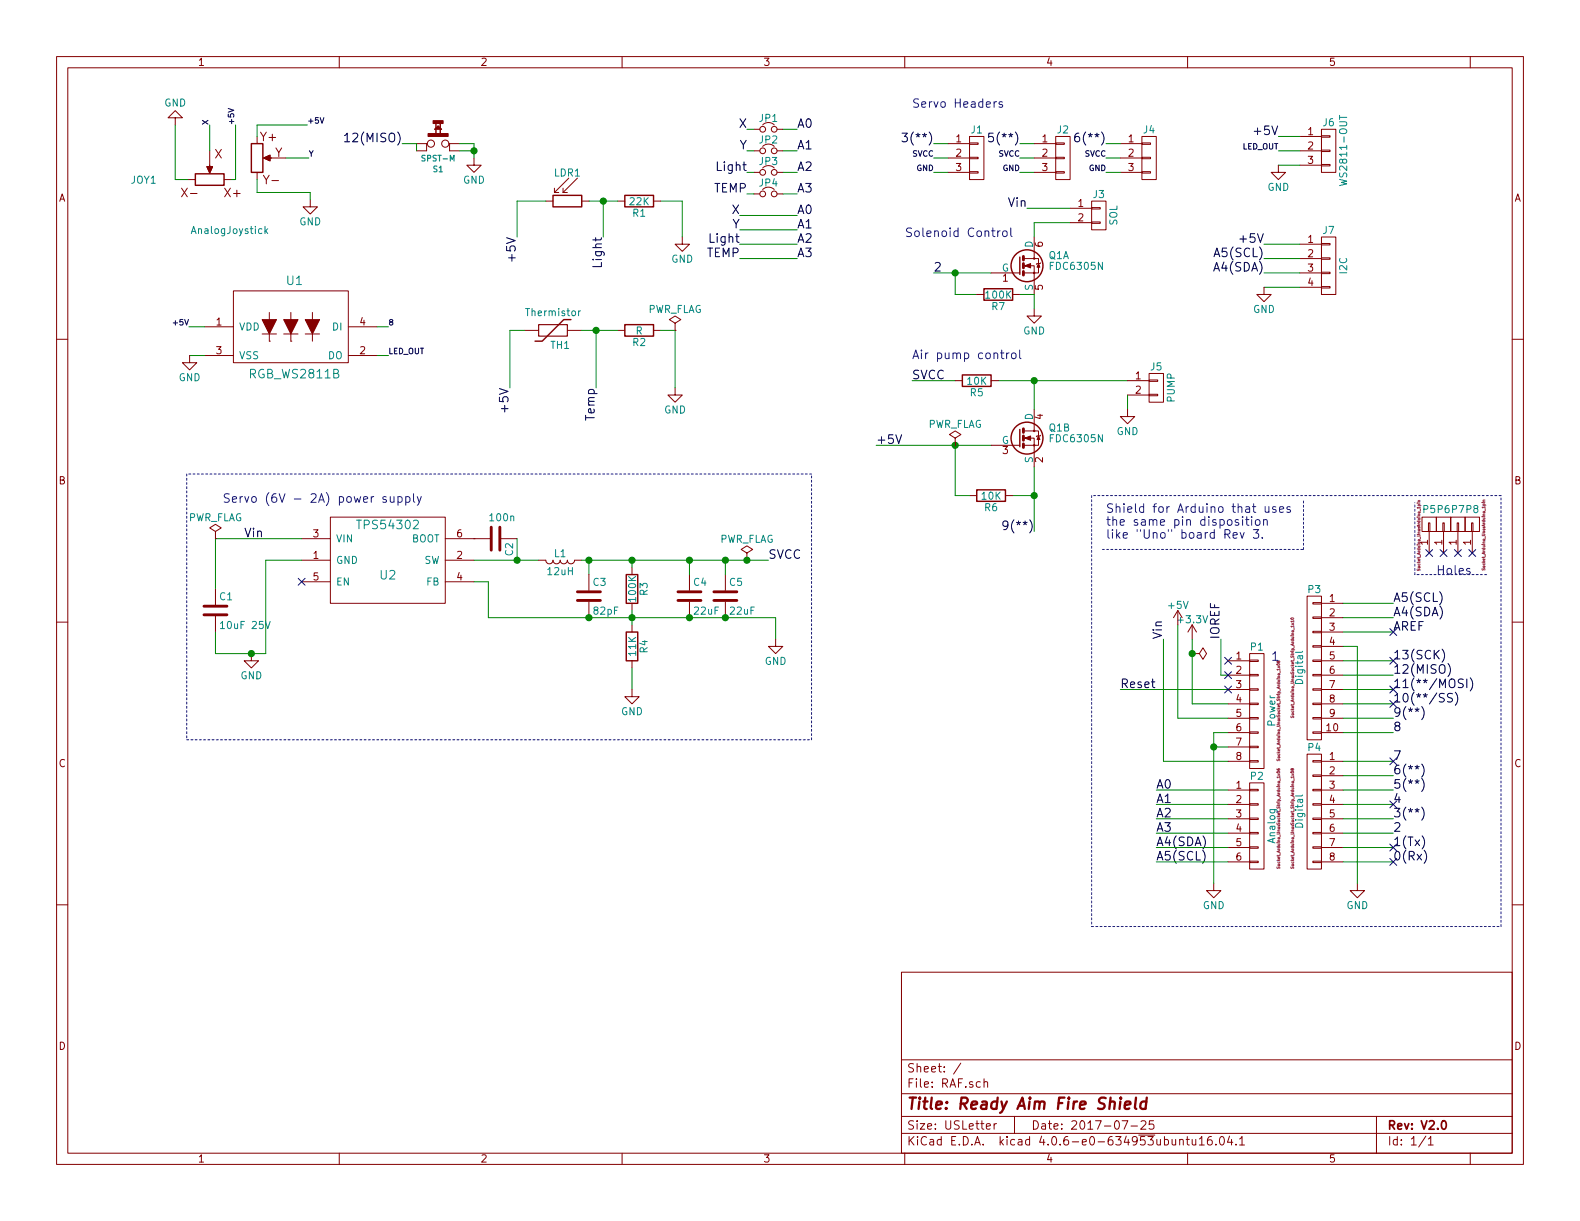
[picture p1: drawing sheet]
EESchema Schematic File Version 2
LIBS:RAF
LIBS:power
LIBS:device
LIBS:transistors
LIBS:conn
LIBS:linear
LIBS:regul
LIBS:74xx
LIBS:cmos4000
LIBS:adc-dac
LIBS:memory
LIBS:xilinx
LIBS:microcontrollers
LIBS:dsp
LIBS:microchip
LIBS:analog_switches
LIBS:motorola
LIBS:texas
LIBS:intel
LIBS:audio
LIBS:interface
LIBS:digital-audio
LIBS:philips
LIBS:display
LIBS:cypress
LIBS:siliconi
LIBS:opto
LIBS:atmel
LIBS:contrib
LIBS:valves
LIBS:ultim_bus
LIBS:RAF-cache
EELAYER 25 0
EELAYER END
$Descr USLetter 11000 8500
encoding utf-8
Sheet 1 1
Title "Ready Aim Fire Shield"
Date "2017-07-25"
Rev "V2.0"
Comp ""
Comment1 ""
Comment2 ""
Comment3 ""
Comment4 ""
$EndDescr
Text Label 8100 4450 1    60   ~ 0
Vin
Text Label 8500 4450 1    60   ~ 0
IOREF
Text Label 8050 5500 0    60   ~ 0
A0
Text Label 8050 5600 0    60   ~ 0
A1
Text Label 8050 5700 0    60   ~ 0
A2
Text Label 8050 5800 0    60   ~ 0
A3
Text Label 8050 5900 0    60   ~ 0
A4(SDA)
Text Label 8050 6000 0    60   ~ 0
A5(SCL)
Text Label 9700 6000 0    60   ~ 0
0(Rx)
Text Label 9700 5800 0    60   ~ 0
2
Text Label 9700 5900 0    60   ~ 0
1(Tx)
Text Label 9700 5700 0    60   ~ 0
3(**)
Text Label 9700 5600 0    60   ~ 0
4
Text Label 9700 5500 0    60   ~ 0
5(**)
Text Label 9700 5400 0    60   ~ 0
6(**)
Text Label 9700 5300 0    60   ~ 0
7
Text Label 9700 5100 0    60   ~ 0
8
Text Label 9700 5000 0    60   ~ 0
9(**)
Text Label 9700 4900 0    60   ~ 0
10(**/SS)
Text Label 9700 4800 0    60   ~ 0
11(**/MOSI)
Text Label 9700 4700 0    60   ~ 0
12(MISO)
Text Label 9700 4600 0    60   ~ 0
13(SCK)
Text Label 9700 4400 0    60   ~ 0
AREF
NoConn ~ 8550 4600
Text Label 9700 4300 0    60   ~ 0
A4(SDA)
Text Label 9700 4200 0    60   ~ 0
A5(SCL)
Text Notes 10000 4000 0    60   ~ 0
Holes
Text Notes 7700 3750 0    60   ~ 0
Shield for Arduino that uses\nthe same pin disposition\nlike "Uno" board Rev 3.
$Comp
L CONN_01X08 P1
U 1 1
P 8750 4950
F 0 "P1" H 8750 5400 50  0000 C CNN
F 1 "Power" V 8850 4950 50  0000 C CNN
F 2 "Socket_Arduino_Uno:Socket_Strip_Arduino_1x08" V 8900 4950 20  0000 C CNN
F 3 "" H 8750 4950 50  0000 C CNN
	1    8750 4950
	1    0    0    -1  
$EndComp
Text Label 7800 4800 0    60   ~ 0
Reset
$Comp
L +3.3V #PWR01
U 1 1
P 8300 4450
F 0 "#PWR01" H 8300 4300 50  0001 C CNN
F 1 "+3.3V" H 8300 4590 50  0000 C CNN
F 2 "" H 8300 4450 50  0000 C CNN
F 3 "" H 8300 4450 50  0000 C CNN
	1    8300 4450
	1    0    0    -1  
$EndComp
$Comp
L +5V #PWR02
U 1 1
P 8200 4350
F 0 "#PWR02" H 8200 4200 50  0001 C CNN
F 1 "+5V" H 8200 4490 50  0000 C CNN
F 2 "" H 8200 4350 50  0000 C CNN
F 3 "" H 8200 4350 50  0000 C CNN
	1    8200 4350
	1    0    0    -1  
$EndComp
$Comp
L GND #PWR03
U 1 1
P 8450 6150
F 0 "#PWR03" H 8450 5900 50  0001 C CNN
F 1 "GND" H 8450 6000 50  0000 C CNN
F 2 "" H 8450 6150 50  0000 C CNN
F 3 "" H 8450 6150 50  0000 C CNN
	1    8450 6150
	1    0    0    -1  
$EndComp
$Comp
L GND #PWR04
U 1 1
P 9450 6150
F 0 "#PWR04" H 9450 5900 50  0001 C CNN
F 1 "GND" H 9450 6000 50  0000 C CNN
F 2 "" H 9450 6150 50  0000 C CNN
F 3 "" H 9450 6150 50  0000 C CNN
	1    9450 6150
	1    0    0    -1  
$EndComp
$Comp
L CONN_01X06 P2
U 1 1
P 8750 5750
F 0 "P2" H 8750 6100 50  0000 C CNN
F 1 "Analog" V 8850 5750 50  0000 C CNN
F 2 "Socket_Arduino_Uno:Socket_Strip_Arduino_1x06" V 8900 5800 20  0000 C CNN
F 3 "" H 8750 5750 50  0000 C CNN
	1    8750 5750
	1    0    0    -1  
$EndComp
$Comp
L CONN_01X01 P5
U 1 1
P 9950 3650
F 0 "P5" V 10050 3650 50  0000 C CNN
F 1 "CONN_01X01" V 10050 3650 50  0001 C CNN
F 2 "Socket_Arduino_Uno:Arduino_1pin" H 9871 3724 20  0000 C CNN
F 3 "" H 9950 3650 50  0000 C CNN
	1    9950 3650
	0    -1   -1   0   
$EndComp
$Comp
L CONN_01X01 P6
U 1 1
P 10050 3650
F 0 "P6" V 10150 3650 50  0000 C CNN
F 1 "CONN_01X01" V 10150 3650 50  0001 C CNN
F 2 "Socket_Arduino_Uno:Arduino_1pin" H 10050 3650 20  0001 C CNN
F 3 "" H 10050 3650 50  0000 C CNN
	1    10050 3650
	0    -1   -1   0   
$EndComp
$Comp
L CONN_01X01 P7
U 1 1
P 10150 3650
F 0 "P7" V 10250 3650 50  0000 C CNN
F 1 "CONN_01X01" V 10250 3650 50  0001 C CNN
F 2 "Socket_Arduino_Uno:Arduino_1pin" V 10150 3650 20  0001 C CNN
F 3 "" H 10150 3650 50  0000 C CNN
	1    10150 3650
	0    -1   -1   0   
$EndComp
$Comp
L CONN_01X01 P8
U 1 1
P 10250 3650
F 0 "P8" V 10350 3650 50  0000 C CNN
F 1 "CONN_01X01" V 10350 3650 50  0001 C CNN
F 2 "Socket_Arduino_Uno:Arduino_1pin" H 10174 3572 20  0000 C CNN
F 3 "" H 10250 3650 50  0000 C CNN
	1    10250 3650
	0    -1   -1   0   
$EndComp
NoConn ~ 9950 3850
NoConn ~ 10050 3850
NoConn ~ 10150 3850
NoConn ~ 10250 3850
$Comp
L CONN_01X08 P4
U 1 1
P 9150 5650
F 0 "P4" H 9150 6100 50  0000 C CNN
F 1 "Digital" V 9250 5650 50  0000 C CNN
F 2 "Socket_Arduino_Uno:Socket_Strip_Arduino_1x08" V 9300 5600 20  0000 C CNN
F 3 "" H 9150 5650 50  0000 C CNN
	1    9150 5650
	-1   0    0    -1  
$EndComp
$Comp
L CONN_01X10 P3
U 1 1
P 9150 4650
F 0 "P3" H 9150 5200 50  0000 C CNN
F 1 "Digital" V 9250 4650 50  0000 C CNN
F 2 "Socket_Arduino_Uno:Socket_Strip_Arduino_1x10" V 9300 4650 20  0000 C CNN
F 3 "" H 9150 4650 50  0000 C CNN
	1    9150 4650
	-1   0    0    -1  
$EndComp
Text Notes 8850 4600 0    60   ~ 0
1
$Comp
L AnalogJoystick JOY1
U 1 1
P 1600 1250
F 0 "JOY1" H 1000 1250 50  0000 C CNN
F 1 "AnalogJoystick" H 1600 900 50  0000 C CNN
F 2 "" V 1815 1400 50  0001 C CNN
F 3 "" V 1815 1400 50  0001 C CNN
	1    1600 1250
	1    0    0    -1  
$EndComp
Text Label 1640 870  1    39   ~ 0
+5V
Text Label 2140 870  0    39   ~ 0
+5V
$Comp
L GND #PWR05
U 1 1
P 1220 870
F 0 "#PWR05" H 1220 620 50  0001 C CNN
F 1 "GND" H 1220 720 50  0000 C CNN
F 2 "" H 1220 870 50  0001 C CNN
F 3 "" H 1220 870 50  0001 C CNN
	1    1220 870 
	-1   0    0    1   
$EndComp
$Comp
L GND #PWR06
U 1 1
P 2160 1390
F 0 "#PWR06" H 2160 1140 50  0001 C CNN
F 1 "GND" H 2160 1240 50  0000 C CNN
F 2 "" H 2160 1390 50  0001 C CNN
F 3 "" H 2160 1390 50  0001 C CNN
	1    2160 1390
	1    0    0    -1  
$EndComp
Text Label 1460 870  1    39   ~ 0
X
Text Label 2150 1100 0    39   ~ 0
Y
$Comp
L LDR03 LDR1
U 1 1
P 3950 1400
F 0 "LDR1" V 3750 1400 50  0000 C CNN
F 1 "LDR03" V 4025 1400 50  0001 C TNN
F 2 "Opto-Devices:Resistor_LDR_10x8.5_RM7.6" V 4125 1400 50  0001 C CNN
F 3 "" H 3950 1350 50  0000 C CNN
	1    3950 1400
	0    1    1    0   
$EndComp
$Comp
L R R1
U 1 1
P 4450 1400
F 0 "R1" V 4530 1400 50  0000 C CNN
F 1 "22K" V 4450 1400 50  0000 C CNN
F 2 "" V 4380 1400 50  0001 C CNN
F 3 "" H 4450 1400 50  0001 C CNN
	1    4450 1400
	0    1    1    0   
$EndComp
Text Label 4200 1650 3    60   ~ 0
Light
$Comp
L GND #PWR07
U 1 1
P 4750 1650
F 0 "#PWR07" H 4750 1400 50  0001 C CNN
F 1 "GND" H 4750 1500 50  0000 C CNN
F 2 "" H 4750 1650 50  0001 C CNN
F 3 "" H 4750 1650 50  0001 C CNN
	1    4750 1650
	1    0    0    -1  
$EndComp
Text Label 3600 1650 3    60   ~ 0
+5V
$Comp
L Thermistor TH1
U 1 1
P 3850 2300
F 0 "TH1" V 3950 2350 50  0000 C CNN
F 1 "Thermistor" V 3750 2300 50  0000 C BNN
F 2 "" H 3850 2300 50  0001 C CNN
F 3 "" H 3850 2300 50  0001 C CNN
	1    3850 2300
	0    1    1    0   
$EndComp
$Comp
L R R2
U 1 1
P 4450 2300
F 0 "R2" V 4530 2300 50  0000 C CNN
F 1 "R" V 4450 2300 50  0000 C CNN
F 2 "" V 4380 2300 50  0001 C CNN
F 3 "" H 4450 2300 50  0001 C CNN
	1    4450 2300
	0    1    1    0   
$EndComp
Text Label 4150 2700 3    60   ~ 0
Temp
$Comp
L GND #PWR08
U 1 1
P 4700 2700
F 0 "#PWR08" H 4700 2450 50  0001 C CNN
F 1 "GND" H 4700 2550 50  0000 C CNN
F 2 "" H 4700 2700 50  0001 C CNN
F 3 "" H 4700 2700 50  0001 C CNN
	1    4700 2700
	1    0    0    -1  
$EndComp
Text Label 3550 2700 3    60   ~ 0
+5V
$Comp
L Jumper_NC_Small JP1
U 1 1
P 5350 900
F 0 "JP1" H 5350 980 50  0000 C CNN
F 1 "Jumper_NC_Small" H 5360 840 50  0001 C CNN
F 2 "" H 5350 900 50  0001 C CNN
F 3 "" H 5350 900 50  0001 C CNN
	1    5350 900 
	1    0    0    -1  
$EndComp
$Comp
L Jumper_NC_Small JP2
U 1 1
P 5350 1050
F 0 "JP2" H 5350 1130 50  0000 C CNN
F 1 "Jumper_NC_Small" H 5360 990 50  0001 C CNN
F 2 "" H 5350 1050 50  0001 C CNN
F 3 "" H 5350 1050 50  0001 C CNN
	1    5350 1050
	1    0    0    -1  
$EndComp
$Comp
L Jumper_NC_Small JP3
U 1 1
P 5350 1200
F 0 "JP3" H 5350 1280 50  0000 C CNN
F 1 "Jumper_NC_Small" H 5360 1140 50  0001 C CNN
F 2 "" H 5350 1200 50  0001 C CNN
F 3 "" H 5350 1200 50  0001 C CNN
	1    5350 1200
	1    0    0    -1  
$EndComp
$Comp
L Jumper_NC_Small JP4
U 1 1
P 5350 1350
F 0 "JP4" H 5350 1430 50  0000 C CNN
F 1 "Jumper_NC_Small" H 5360 1290 50  0001 C CNN
F 2 "" H 5350 1350 50  0001 C CNN
F 3 "" H 5350 1350 50  0001 C CNN
	1    5350 1350
	1    0    0    -1  
$EndComp
Text Label 5550 900  0    60   ~ 0
A0
Text Label 5550 1050 0    60   ~ 0
A1
Text Label 5550 1200 0    60   ~ 0
A2
Text Label 5550 1350 0    60   ~ 0
A3
Text Label 5200 900  2    60   ~ 0
X
Text Label 5200 1050 2    60   ~ 0
Y
Text Label 5200 1200 2    60   ~ 0
Light
Text Label 5200 1350 2    60   ~ 0
TEMP
$Comp
L CONN_01X03 J2
U 1 1
P 7400 1100
F 0 "J2" H 7400 1300 50  0000 C CNN
F 1 "CONN_01X03" V 7500 1100 50  0001 C CNN
F 2 "" H 7400 1100 50  0001 C CNN
F 3 "" H 7400 1100 50  0001 C CNN
	1    7400 1100
	1    0    0    -1  
$EndComp
Text Label 7100 1100 2    39   ~ 0
SVCC
Text Label 7100 1200 2    39   ~ 0
GND
$Comp
L CONN_01X03 J1
U 1 1
P 6800 1100
F 0 "J1" H 6800 1300 50  0000 C CNN
F 1 "CONN_01X03" V 6900 1100 50  0001 C CNN
F 2 "" H 6800 1100 50  0001 C CNN
F 3 "" H 6800 1100 50  0001 C CNN
	1    6800 1100
	1    0    0    -1  
$EndComp
Text Label 6500 1100 2    39   ~ 0
SVCC
Text Label 6500 1200 2    39   ~ 0
GND
$Comp
L CONN_01X03 J4
U 1 1
P 8000 1100
F 0 "J4" H 8000 1300 50  0000 C CNN
F 1 "CONN_01X03" V 8100 1100 50  0001 C CNN
F 2 "" H 8000 1100 50  0001 C CNN
F 3 "" H 8000 1100 50  0001 C CNN
	1    8000 1100
	1    0    0    -1  
$EndComp
Text Label 7700 1100 2    39   ~ 0
SVCC
Text Label 7700 1200 2    39   ~ 0
GND
Text Label 6500 1000 2    60   ~ 0
3(**)
Text Label 7100 1000 2    60   ~ 0
5(**)
Text Label 7700 1000 2    60   ~ 0
6(**)
Text Notes 6350 750  0    59   ~ 0
Servo Headers
Wire Notes Line
	7675 3825 9075 3825
Wire Notes Line
	9075 3825 9075 3475
Wire Wire Line
	8500 4450 8500 4700
Wire Wire Line
	8500 4700 8550 4700
Wire Wire Line
	8550 4900 8300 4900
Wire Wire Line
	8550 5000 8200 5000
Wire Wire Line
	8550 5300 8100 5300
Wire Wire Line
	8550 5100 8450 5100
Wire Wire Line
	8550 5200 8450 5200
Connection ~ 8450 5200
Wire Wire Line
	8100 5300 8100 4450
Wire Wire Line
	8200 5000 8200 4350
Wire Wire Line
	8300 4900 8300 4450
Wire Wire Line
	8550 5500 8050 5500
Wire Wire Line
	8550 5600 8050 5600
Wire Wire Line
	8550 5700 8050 5700
Wire Wire Line
	8550 5800 8050 5800
Wire Wire Line
	8550 5900 8050 5900
Wire Wire Line
	8550 6000 8050 6000
Wire Wire Line
	9350 5100 9700 5100
Wire Wire Line
	9350 5000 9700 5000
Wire Wire Line
	9350 4900 9700 4900
Wire Wire Line
	9350 4800 9700 4800
Wire Wire Line
	9350 4700 9700 4700
Wire Wire Line
	9350 4600 9700 4600
Wire Wire Line
	9350 4400 9700 4400
Wire Wire Line
	9350 4300 9700 4300
Wire Wire Line
	9350 4200 9700 4200
Wire Wire Line
	9350 6000 9700 6000
Wire Wire Line
	9350 5900 9700 5900
Wire Wire Line
	9350 5800 9700 5800
Wire Wire Line
	9350 5700 9700 5700
Wire Wire Line
	9350 5600 9700 5600
Wire Wire Line
	9350 5500 9700 5500
Wire Wire Line
	9350 5400 9700 5400
Wire Wire Line
	9350 5300 9700 5300
Wire Wire Line
	9350 4500 9450 4500
Wire Wire Line
	9450 4500 9450 6150
Wire Wire Line
	8450 5100 8450 6150
Wire Wire Line
	8550 4800 7800 4800
Wire Notes Line
	10350 4000 9850 4000
Wire Notes Line
	9850 4000 9850 3500
Wire Wire Line
	1460 1050 1460 870 
Wire Wire Line
	1310 1250 1220 1250
Wire Wire Line
	1220 1250 1220 870 
Wire Wire Line
	1610 1250 1640 1250
Wire Wire Line
	1640 1250 1640 870 
Wire Wire Line
	1790 950  1790 870 
Wire Wire Line
	1790 870  2140 870 
Wire Wire Line
	1990 1100 2150 1100
Wire Wire Line
	1790 1250 1790 1340
Wire Wire Line
	4100 1400 4300 1400
Wire Wire Line
	4200 1400 4200 1650
Connection ~ 4200 1400
Wire Wire Line
	4600 1400 4750 1400
Wire Wire Line
	4750 1400 4750 1650
Wire Wire Line
	3800 1400 3600 1400
Wire Wire Line
	3600 1400 3600 1650
Wire Wire Line
	4050 2300 4300 2300
Wire Wire Line
	4150 2300 4150 2700
Connection ~ 4150 2300
Wire Wire Line
	4600 2300 4700 2300
Wire Wire Line
	4700 2300 4700 2700
Wire Wire Line
	3650 2300 3550 2300
Wire Wire Line
	3550 2300 3550 2700
Wire Wire Line
	5250 900  5200 900 
Wire Wire Line
	5450 900  5550 900 
Wire Wire Line
	5250 1050 5200 1050
Wire Wire Line
	5450 1050 5550 1050
Wire Wire Line
	5250 1200 5200 1200
Wire Wire Line
	5450 1200 5550 1200
Wire Wire Line
	5250 1350 5200 1350
Wire Wire Line
	5450 1350 5550 1350
Wire Wire Line
	7200 1000 7100 1000
Wire Wire Line
	7200 1100 7100 1100
Wire Wire Line
	7200 1200 7100 1200
Wire Wire Line
	6600 1000 6500 1000
Wire Wire Line
	6600 1100 6500 1100
Wire Wire Line
	6600 1200 6500 1200
Wire Wire Line
	7800 1000 7700 1000
Wire Wire Line
	7800 1100 7700 1100
Wire Wire Line
	7800 1200 7700 1200
$Comp
L RGB_WS2811B U1
U 1 1
P 2050 2200
F 0 "U1" V 1800 2200 60  0000 C CNN
F 1 "RGB_WS2811B" V 2450 2200 60  0000 C CNN
F 2 "" H 2050 2200 60  0000 C CNN
F 3 "" H 2050 2200 60  0000 C CNN
	1    2050 2200
	0    1    1    0   
$EndComp
Wire Wire Line
	1425 2275 1315 2275
Wire Wire Line
	1425 2475 1320 2475
Wire Wire Line
	2625 2275 2705 2275
Wire Wire Line
	2625 2475 2705 2475
Text Label 2705 2475 0    39   ~ 0
LED_OUT
Text Label 2705 2275 0    39   ~ 0
8
Text Label 1315 2275 2    39   ~ 0
+5V
$Comp
L GND #PWR09
U 1 1
P 1320 2475
F 0 "#PWR09" H 1320 2225 50  0001 C CNN
F 1 "GND" H 1320 2325 50  0000 C CNN
F 2 "" H 1320 2475 50  0001 C CNN
F 3 "" H 1320 2475 50  0001 C CNN
	1    1320 2475
	1    0    0    -1  
$EndComp
$Comp
L FDC6305N Q1
U 1 1
P 7100 1850
F 0 "Q1" H 7300 1925 50  0000 L CNN
F 1 "FDC6305N" H 7300 1850 50  0000 L CNN
F 2 "TO_SOT_Packages_SMD:SuperSOT-6" H 7300 1775 50  0001 L CIN
F 3 "" H 7100 1850 50  0001 L CNN
	1    7100 1850
	1    0    0    -1  
$EndComp
$Comp
L FDC6305N Q1
U 2 1
P 7100 3050
F 0 "Q1" H 7300 3125 50  0000 L CNN
F 1 "FDC6305N" H 7300 3050 50  0000 L CNN
F 2 "TO_SOT_Packages_SMD:SuperSOT-6" H 7300 2975 50  0001 L CIN
F 3 "" H 7100 3050 50  0001 L CNN
	2    7100 3050
	1    0    0    -1  
$EndComp
Wire Wire Line
	6500 1900 6900 1900
$Comp
L GND #PWR010
U 1 1
P 7200 2150
F 0 "#PWR010" H 7200 1900 50  0001 C CNN
F 1 "GND" H 7200 2000 50  0000 C CNN
F 2 "" H 7200 2150 50  0001 C CNN
F 3 "" H 7200 2150 50  0001 C CNN
	1    7200 2150
	1    0    0    -1  
$EndComp
Wire Wire Line
	7200 2050 7200 2150
Wire Wire Line
	6650 1900 6650 2050
Wire Wire Line
	6650 2050 6800 2050
Connection ~ 6650 1900
$Comp
L R R7
U 1 1
P 6950 2050
F 0 "R7" V 7030 2050 50  0000 C CNN
F 1 "100K" V 6950 2050 50  0000 C CNN
F 2 "" V 6880 2050 50  0001 C CNN
F 3 "" H 6950 2050 50  0001 C CNN
	1    6950 2050
	0    1    1    0   
$EndComp
Wire Wire Line
	7100 2050 7200 2050
Wire Wire Line
	7200 1650 7200 1550
Wire Wire Line
	7200 1550 7450 1550
$Comp
L CONN_01X02 J3
U 1 1
P 7650 1500
F 0 "J3" H 7650 1650 50  0000 C CNN
F 1 "SOL" V 7750 1500 50  0000 C CNN
F 2 "" H 7650 1500 50  0001 C CNN
F 3 "" H 7650 1500 50  0001 C CNN
	1    7650 1500
	1    0    0    -1  
$EndComp
Wire Wire Line
	7450 1450 7150 1450
Text Label 7150 1450 2    60   ~ 0
Vin
Text Notes 6300 1650 0    60   ~ 0
Solenoid Control
Wire Wire Line
	7200 3250 7200 3700
Wire Wire Line
	7200 3450 7050 3450
Wire Wire Line
	6100 3100 6900 3100
$Comp
L R R6
U 1 1
P 6900 3450
F 0 "R6" V 6980 3450 50  0000 C CNN
F 1 "10K" V 6900 3450 50  0000 C CNN
F 2 "" V 6830 3450 50  0001 C CNN
F 3 "" H 6900 3450 50  0001 C CNN
	1    6900 3450
	0    1    1    0   
$EndComp
Wire Wire Line
	6750 3450 6650 3450
Wire Wire Line
	6650 3450 6650 3100
Connection ~ 6650 3100
Connection ~ 7200 3450
Wire Wire Line
	7200 2850 7200 2650
Wire Wire Line
	6950 2650 7850 2650
Connection ~ 7200 2650
$Comp
L R R5
U 1 1
P 6800 2650
F 0 "R5" V 6880 2650 50  0000 C CNN
F 1 "10K" V 6800 2650 50  0000 C CNN
F 2 "" V 6730 2650 50  0001 C CNN
F 3 "" H 6800 2650 50  0001 C CNN
	1    6800 2650
	0    1    1    0   
$EndComp
Wire Wire Line
	6650 2650 6350 2650
$Comp
L CONN_01X02 J5
U 1 1
P 8050 2700
F 0 "J5" H 8050 2850 50  0000 C CNN
F 1 "PUMP" V 8150 2700 50  0000 C CNN
F 2 "" H 8050 2700 50  0001 C CNN
F 3 "" H 8050 2700 50  0001 C CNN
	1    8050 2700
	1    0    0    -1  
$EndComp
Text Label 6350 2650 0    60   ~ 0
SVCC
Text Label 7200 3700 2    60   ~ 0
9(**)
Text Label 6100 3100 0    60   ~ 0
+5V
Text Notes 6350 2500 0    60   ~ 0
Air pump control\n
Wire Wire Line
	7850 2750 7850 2850
$Comp
L GND #PWR011
U 1 1
P 7850 2850
F 0 "#PWR011" H 7850 2600 50  0001 C CNN
F 1 "GND" H 7850 2700 50  0000 C CNN
F 2 "" H 7850 2850 50  0001 C CNN
F 3 "" H 7850 2850 50  0001 C CNN
	1    7850 2850
	1    0    0    -1  
$EndComp
Text Label 6500 1900 0    60   ~ 0
2
$Comp
L TPS54302 U2
U 1 1
P 2700 3900
F 0 "U2" H 2700 3800 60  0000 C CNN
F 1 "TPS54302" H 2700 4150 60  0000 C CNN
F 2 "" H 2700 3900 60  0001 C CNN
F 3 "" H 2700 3900 60  0001 C CNN
	1    2700 3900
	1    0    0    -1  
$EndComp
Wire Wire Line
	2100 3750 1500 3750
Wire Wire Line
	1500 3750 1500 4100
Wire Wire Line
	2100 3900 1850 3900
Wire Wire Line
	1850 3900 1850 4550
$Comp
L GND #PWR012
U 1 1
P 1750 4550
F 0 "#PWR012" H 1750 4300 50  0001 C CNN
F 1 "GND" H 1750 4400 50  0000 C CNN
F 2 "" H 1750 4550 50  0001 C CNN
F 3 "" H 1750 4550 50  0001 C CNN
	1    1750 4550
	1    0    0    -1  
$EndComp
NoConn ~ 2100 4050
$Comp
L C C1
U 1 1
P 1500 4250
F 0 "C1" H 1525 4350 50  0000 L CNN
F 1 "10uF 25V" H 1525 4150 50  0000 L CNN
F 2 "" H 1538 4100 50  0001 C CNN
F 3 "" H 1500 4250 50  0001 C CNN
	1    1500 4250
	1    0    0    -1  
$EndComp
Wire Wire Line
	1500 4400 1500 4550
Wire Wire Line
	1500 4550 1850 4550
Connection ~ 1750 4550
Text Label 1700 3750 0    60   ~ 0
Vin
Wire Wire Line
	3300 3750 3300 3750
$Comp
L C C2
U 1 1
P 3450 3750
F 0 "C2" H 3475 3850 50  0000 L CNN
F 1 "100n" V 3300 3700 50  0000 L CNN
F 2 "" H 3488 3600 50  0001 C CNN
F 3 "" H 3450 3750 50  0001 C CNN
	1    3450 3750
	0    1    1    0   
$EndComp
Wire Wire Line
	3300 3900 3750 3900
Wire Wire Line
	3600 3750 3600 3900
Connection ~ 3600 3900
$Comp
L L L1
U 1 1
P 3900 3900
F 0 "L1" V 3850 3900 50  0000 C CNN
F 1 "12uH" V 3975 3900 50  0000 C CNN
F 2 "" H 3900 3900 50  0001 C CNN
F 3 "" H 3900 3900 50  0001 C CNN
	1    3900 3900
	0    1    1    0   
$EndComp
Wire Wire Line
	4050 3900 5350 3900
Wire Wire Line
	4100 3900 4100 4000
Connection ~ 4100 3900
$Comp
L C C3
U 1 1
P 4100 4150
F 0 "C3" H 4125 4250 50  0000 L CNN
F 1 "82pF" H 4125 4050 50  0000 L CNN
F 2 "" H 4138 4000 50  0001 C CNN
F 3 "" H 4100 4150 50  0001 C CNN
	1    4100 4150
	1    0    0    -1  
$EndComp
Wire Wire Line
	3300 4050 3400 4050
Wire Wire Line
	3400 4050 3400 4300
Wire Wire Line
	3400 4300 5400 4300
Connection ~ 4100 4300
$Comp
L R R3
U 1 1
P 4400 4100
F 0 "R3" V 4480 4100 50  0000 C CNN
F 1 "100K" V 4400 4100 50  0000 C CNN
F 2 "" V 4330 4100 50  0001 C CNN
F 3 "" H 4400 4100 50  0001 C CNN
	1    4400 4100
	1    0    0    -1  
$EndComp
Wire Wire Line
	4400 3900 4400 3950
Wire Wire Line
	4400 4250 4400 4350
Connection ~ 4400 4300
$Comp
L R R4
U 1 1
P 4400 4500
F 0 "R4" V 4480 4500 50  0000 C CNN
F 1 "11K" V 4400 4500 50  0000 C CNN
F 2 "" V 4330 4500 50  0001 C CNN
F 3 "" H 4400 4500 50  0001 C CNN
	1    4400 4500
	1    0    0    -1  
$EndComp
Wire Wire Line
	4400 4650 4400 4800
$Comp
L GND #PWR013
U 1 1
P 4400 4800
F 0 "#PWR013" H 4400 4550 50  0001 C CNN
F 1 "GND" H 4400 4650 50  0000 C CNN
F 2 "" H 4400 4800 50  0001 C CNN
F 3 "" H 4400 4800 50  0001 C CNN
	1    4400 4800
	1    0    0    -1  
$EndComp
$Comp
L C C4
U 1 1
P 4800 4150
F 0 "C4" H 4825 4250 50  0000 L CNN
F 1 "22uF" H 4825 4050 50  0000 L CNN
F 2 "" H 4838 4000 50  0001 C CNN
F 3 "" H 4800 4150 50  0001 C CNN
	1    4800 4150
	1    0    0    -1  
$EndComp
Wire Wire Line
	4800 3900 4800 4000
Connection ~ 4400 3900
Connection ~ 4800 3900
Wire Wire Line
	5400 4300 5400 4450
Connection ~ 4800 4300
$Comp
L GND #PWR014
U 1 1
P 5400 4450
F 0 "#PWR014" H 5400 4200 50  0001 C CNN
F 1 "GND" H 5400 4300 50  0000 C CNN
F 2 "" H 5400 4450 50  0001 C CNN
F 3 "" H 5400 4450 50  0001 C CNN
	1    5400 4450
	1    0    0    -1  
$EndComp
Text Label 5350 3900 0    60   ~ 0
SVCC
$Comp
L C C5
U 1 1
P 5050 4150
F 0 "C5" H 5075 4250 50  0000 L CNN
F 1 "22uF" H 5075 4050 50  0000 L CNN
F 2 "" H 5088 4000 50  0001 C CNN
F 3 "" H 5050 4150 50  0001 C CNN
	1    5050 4150
	1    0    0    -1  
$EndComp
Wire Wire Line
	5050 4000 5050 3900
Connection ~ 5050 3900
Connection ~ 5050 4300
Text Notes 1550 3500 0    60   ~ 0
Servo (6V - 2A) power supply
Wire Notes Line
	1300 3300 1300 5150
Wire Notes Line
	1300 5150 5650 5150
Wire Notes Line
	5650 5150 5650 3300
Wire Notes Line
	5650 3300 1300 3300
$Comp
L SPST-M S1
U 1 1
P 3050 1000
F 0 "S1" H 3050 825 40  0000 C CNB
F 1 "SPST-M" H 3050 900 40  0000 C CNB
F 2 "" H 3050 1000 60  0000 C CNN
F 3 "" H 3050 1000 60  0000 C CNN
	1    3050 1000
	1    0    0    -1  
$EndComp
Wire Wire Line
	2900 1000 2800 1000
Wire Wire Line
	3200 1000 3300 1000
Wire Wire Line
	3200 1050 3300 1050
Wire Wire Line
	3300 1000 3300 1100
Connection ~ 3300 1050
$Comp
L GND #PWR015
U 1 1
P 3300 1100
F 0 "#PWR015" H 3300 850 50  0001 C CNN
F 1 "GND" H 3300 950 50  0000 C CNN
F 2 "" H 3300 1100 50  0001 C CNN
F 3 "" H 3300 1100 50  0001 C CNN
	1    3300 1100
	1    0    0    -1  
$EndComp
Wire Wire Line
	2900 1050 2900 1000
Text Label 2800 1000 2    60   ~ 0
12(MISO)
Wire Notes Line
	10450 3450 7600 3450
Wire Notes Line
	7600 3450 7600 6450
Wire Notes Line
	7600 6450 10450 6450
Wire Notes Line
	10450 6450 10450 3450
$Comp
L PWR_FLAG #FLG016
U 1 1
P 5200 3900
F 0 "#FLG016" H 5200 3975 50  0001 C CNN
F 1 "PWR_FLAG" H 5200 4050 50  0000 C CNN
F 2 "" H 5200 3900 50  0001 C CNN
F 3 "" H 5200 3900 50  0001 C CNN
	1    5200 3900
	1    0    0    -1  
$EndComp
$Comp
L PWR_FLAG #FLG017
U 1 1
P 4700 2300
F 0 "#FLG017" H 4700 2375 50  0001 C CNN
F 1 "PWR_FLAG" H 4700 2450 50  0000 C CNN
F 2 "" H 4700 2300 50  0001 C CNN
F 3 "" H 4700 2300 50  0001 C CNN
	1    4700 2300
	1    0    0    -1  
$EndComp
$Comp
L PWR_FLAG #FLG018
U 1 1
P 1500 3750
F 0 "#FLG018" H 1500 3825 50  0001 C CNN
F 1 "PWR_FLAG" H 1500 3900 50  0000 C CNN
F 2 "" H 1500 3750 50  0001 C CNN
F 3 "" H 1500 3750 50  0001 C CNN
	1    1500 3750
	1    0    0    -1  
$EndComp
$Comp
L PWR_FLAG #FLG019
U 1 1
P 6650 3100
F 0 "#FLG019" H 6650 3175 50  0001 C CNN
F 1 "PWR_FLAG" H 6650 3250 50  0000 C CNN
F 2 "" H 6650 3100 50  0001 C CNN
F 3 "" H 6650 3100 50  0001 C CNN
	1    6650 3100
	1    0    0    -1  
$EndComp
$Comp
L CONN_01X03 J6
U 1 1
P 9250 1050
F 0 "J6" H 9250 1250 50  0000 C CNN
F 1 "WS2811-OUT" V 9350 1050 50  0000 C CNN
F 2 "" H 9250 1050 50  0001 C CNN
F 3 "" H 9250 1050 50  0001 C CNN
	1    9250 1050
	1    0    0    -1  
$EndComp
Wire Wire Line
	9050 950  8900 950 
Wire Wire Line
	9050 1050 8900 1050
Wire Wire Line
	9050 1150 8900 1150
Text Label 8900 950  2    60   ~ 0
+5V
$Comp
L GND #PWR020
U 1 1
P 8900 1150
F 0 "#PWR020" H 8900 900 50  0001 C CNN
F 1 "GND" H 8900 1000 50  0000 C CNN
F 2 "" H 8900 1150 50  0001 C CNN
F 3 "" H 8900 1150 50  0001 C CNN
	1    8900 1150
	1    0    0    -1  
$EndComp
Text Label 8900 1050 2    39   ~ 0
LED_OUT
Connection ~ 5200 3900
Wire Wire Line
	5150 1600 5550 1600
Wire Wire Line
	5150 1500 5550 1500
Wire Wire Line
	5150 1800 5550 1800
Wire Wire Line
	5150 1700 5550 1700
Text Label 5150 1500 2    60   ~ 0
X
Text Label 5150 1600 2    60   ~ 0
Y
Text Label 5150 1700 2    60   ~ 0
Light
Text Label 5150 1800 2    60   ~ 0
TEMP
Text Label 5550 1500 0    60   ~ 0
A0
Text Label 5550 1600 0    60   ~ 0
A1
Text Label 5550 1700 0    60   ~ 0
A2
Text Label 5550 1800 0    60   ~ 0
A3
Wire Wire Line
	1790 1340 2160 1340
Wire Wire Line
	2160 1340 2160 1390
NoConn ~ 9700 6000
NoConn ~ 9700 5900
NoConn ~ 9700 5600
NoConn ~ 9700 5300
NoConn ~ 9700 4900
NoConn ~ 9700 4800
NoConn ~ 9700 4600
NoConn ~ 9700 4400
NoConn ~ 8550 4700
NoConn ~ 8550 4800
$Comp
L PWR_FLAG #FLG021
U 1 1
P 8300 4550
F 0 "#FLG021" H 8300 4625 50  0001 C CNN
F 1 "PWR_FLAG" H 8300 4700 50  0001 C CNN
F 2 "" H 8300 4550 50  0001 C CNN
F 3 "" H 8300 4550 50  0001 C CNN
	1    8300 4550
	0    1    1    0   
$EndComp
Connection ~ 8300 4550
$Comp
L CONN_01X04 J7
U 1 1
P 9250 1850
F 0 "J7" H 9250 2100 50  0000 C CNN
F 1 "I2C" V 9350 1850 50  0000 C CNN
F 2 "" H 9250 1850 50  0001 C CNN
F 3 "" H 9250 1850 50  0001 C CNN
	1    9250 1850
	1    0    0    -1  
$EndComp
Wire Wire Line
	8800 1700 9050 1700
Wire Wire Line
	9050 1800 8800 1800
Wire Wire Line
	8800 1900 9050 1900
Wire Wire Line
	9050 2000 8800 2000
Text Label 8800 1800 2    60   ~ 0
A5(SCL)
Text Label 8800 1900 2    60   ~ 0
A4(SDA)
Text Label 8800 1700 2    60   ~ 0
+5V
$Comp
L GND #PWR022
U 1 1
P 8800 2000
F 0 "#PWR022" H 8800 1750 50  0001 C CNN
F 1 "GND" H 8800 1850 50  0000 C CNN
F 2 "" H 8800 2000 50  0001 C CNN
F 3 "" H 8800 2000 50  0001 C CNN
	1    8800 2000
	1    0    0    -1  
$EndComp
$EndSCHEMATC
